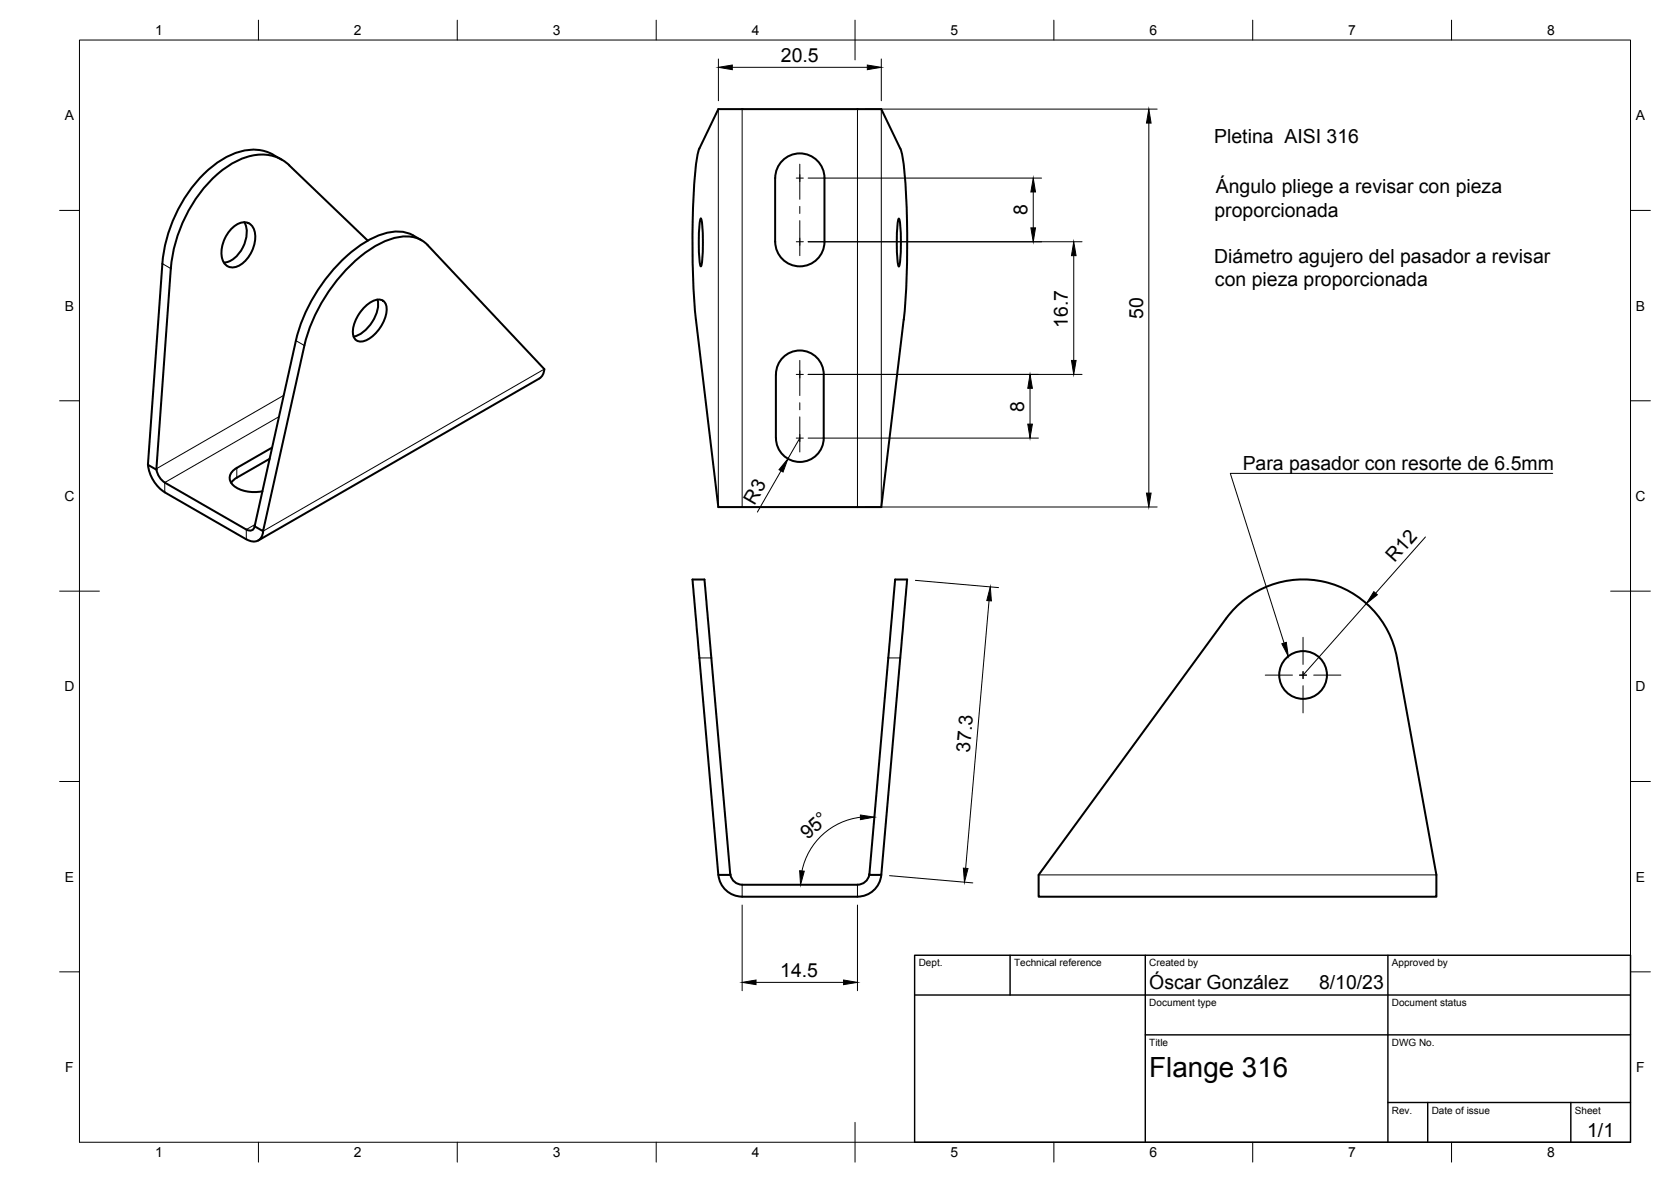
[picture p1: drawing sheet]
<svg xmlns="http://www.w3.org/2000/svg" width="420mm" height="297mm" viewBox="0 0 420 297" stroke-linecap="round" stroke-linejoin="round" font-family="sans-serif">
<!-- layer: Visible -->
<g fill="none" stroke="#000" stroke-width=".51">
<path d="M175.8 37.3a66.6 66.6 0 0 0-1.6 16.1 209.8 209.8 0 0 0 .8 26.9l5.6 47.1h41l5.7-47.1a206.7 206.7 0 0 0-.4-41l-.5-2-4.8-9.9h-41l-4.7 9.9M58.3 57.4a3.6 3.6 0 0 1 4.8-.9 5.9 5.9 0 0 1 .2 6.6 5.9 5.9 0 0 1-5.3 4.1 3.2 3.2 0 0 1-2.3-3.4 9 9 0 0 1 2.6-6.4zM61.4 55.8a7.7 7.7 0 0 1-1.9 8.6 4.9 4.9 0 0 1-3.2 1.6M70.8 40.1a11.9 11.9 0 0 0-13-1 32 32 0 0 0-14.9 17.9l-1.4 4.6-.7 4.7M176.2 54.9a35.5 35.5 0 0 1 .3 11l-.3 1a35.5 35.5 0 0 1-.3-10.9zM226 54.9a35.5 35.5 0 0 1 .3 11l-.3 1a35.5 35.5 0 0 1-.3-10.9zM40.8 66.3l-3.6 50.5 2.1 1.2M91.7 77.2a4.8 4.8 0 0 1 4.1-1.9 2.62 2.62 0 0 1 1.3 3.4 9.6 9.6 0 0 1-5.7 7 2.09 2.09 0 0 1-2.7-2.5 9.7 9.7 0 0 1 3-6zM92.5 60.5l-19.7-19a10.6 10.6 0 0 0-11.6-1.8 29 29 0 0 0-14.6 14.8 36.1 36.1 0 0 0-3.7 13l-3.6 50.5M94.9 75.3a8.3 8.3 0 0 1-3 7.6l-1.8 1.3-1.2 .4M106 60.4a10.2 10.2 0 0 0-10.9-1.2 36.7 36.7 0 0 0-16 15 38.9 38.9 0 0 0-4.7 11.4M194.9 60.8v-16.1a6.2 6.2 0 0 1 6.2-6.1 6.2 6.2 0 0 1 6.2 6.1v16.1"/>
<path d="M194.9 60.7a6.2 6.2 0 0 0 6.2 6.2 6.2 6.2 0 0 0 6.2-6.2M74.4 85.6l-10.3 46.4M196.9 89.8a6 6 0 0 1 6.5-1.3 6 6 0 0 1 3.7 5.6v16a6 6 0 0 1-6 6 6 6 0 0 1-6-6v-16a6 6 0 0 1 1.8-4.3zM37.2 116.8a9.5 9.5 0 0 0 4.2 6.9l20.5 11.8M39.4 118l.5 1.6 .7 1 .8 .7 20.5 11.8a1.29 1.29 0 0 0 1.5 .1 1.29 1.29 0 0 0 .7-1.2M59.6 117.6a2.62 2.62 0 0 0-1.8 2.3 2.62 2.62 0 0 0 1.5 2.5 9.5 9.5 0 0 0 6.7 1.1M67.8 115.3l-8.3 4.7M68.4 112.5l-8.9 5.1M59.6 120l-1.5 1.3M64 132.3l2.1 1.2 10.4-46.7a41.6 41.6 0 0 1 18.4-25.3 12.6 12.6 0 0 1 10-1.6l1.8 1 .8 .7 29.4 31.2-.4 1.4-.9 .9-70.7 40.7M66.2 133.5a2.53 2.53 0 0 1-1.5 2.4 2.53 2.53 0 0 1-2.8-.4M310.4 152.9a24 24 0 0 1 40.9 12.4l9.9 54.6v5.4h-100v-5.4l47.1-64.5z"/>
<path d="M183.6 219.6l-6.5-73.9-3-.1 6.5 74.3h3M183.6 219.6a3 3 0 0 0 3 2.7h29a2.99 2.99 0 0 0 3-2.7M218.6 219.6l6.5-73.9 3-.1-6.5 74.3h-3M221.6 219.8a6 6 0 0 1-6 5.5h-29a6 6 0 0 1-6-5.5"/>
<circle cx="327.6" cy="169.6" r="6"/>
</g>
<!-- layer: Visible Narrow -->
<g fill="none" stroke="#000" stroke-width=".25">
<path d="M180.6 27.4v100M186.6 27.4v100M215.6 27.4v100M221.6 27.4v100M40.8 66.3l2.1 1.2M71.3 99.4l-32 18.4M74.4 85.6l2.1 1.2M136.9 92.8l-70.8 40.7M59.5 117.6v2.4M70.1 104.7l-28.7 16.6v2.4M64.1 131.8l-2.2 1.3v2.4M175.9 165.3h3"/>
<path d="M223.4 165.3h3M261.2 219.9h100M186.6 222.3v3M215.6 222.3v3"/>
</g>
<!-- layer: BORDER -->
<g fill="none" stroke="#000" stroke-width=".25">
<path d="M20 10.1h390v276.9h-390zM65 5.1v5M115 5.1v5M165 5.1v5M215 5.1v10M265 5.1v5M315 5.1v5M365 5.1v5M15 52.9h5M410 52.9h5M15 100.7h5M410 100.7h5"/>
<path d="M15 148.6h10M405 148.6h10M15 196.4h5M410 196.4h5M15 244.2h5M410 244.2h5M65 287v5M115 287v5M165 287v5M215 282.1v9.9M265 287v5M315 287v5"/>
<path d="M365 287v5"/>
</g>
<!-- layer: TITLEBLOCK -->
<path d="M230 240.1h180v46.9h-180zM230 250h180M254 240.1v9.9M288 240.1v46.9M349 240.1v46.9M288 260.1h122M349 277.1h61M359 277.1v9.9M395 277.1v9.9" fill="none" stroke="#000" stroke-width=".36"/>
<!-- layer: Smart Centers -->
<g fill="none" stroke="#000" stroke-width=".25">
<path d="M200.2 44.8h1.8M201.1 41.3v8.8M201.1 51.9v1.7M201.1 55.4v8.8M200.2 60.8h1.8M200.2 94.1h1.8M201.1 90.6v8.8M200.2 110.1h1.8M201.1 101.2v1.8M201.1 104.8v8.8M318.1 169.7h6.9M326.7 169.7h1.8"/>
<path d="M327.6 160.2v6.8M327.6 168.8v1.7M327.6 172.3v6.9M330.3 169.7h6.8"/>
</g>
<!-- layer: FD_Dimensions -->
<g fill="none" stroke="#000" stroke-width=".25">
<path d="M180.6 14.8v10.5M184.1 16.9h34M221.6 14.8v10.5M217.7 27.4h73.3M288.9 30.9v93M203.2 44.8h58.7M259.8 48.2v9.1M203.2 60.8h68.9M270 64.2v26.4M203.2 94.1h68.9M259 97.6v9M196.4 118.3l-6 10.4"/>
<path d="M201.1 110.1l-3 5.2M203.2 110.1h57.9M217.7 127.4h73.3M358.4 134.9l-12.5 14.2M230.2 145.8l20.9 1.9M248.7 151l-5.9 67.2M343.6 151.7l-16 18M216.4 205.4a17.1 17.1 0 0 0-14.7 13.5M186.6 227.4v21.6M215.6 227.4v21.6M223.7 220.1l20.9 1.8M190.1 246.9h22"/>
</g>
<g fill="#000" stroke="#000" stroke-width=".25">
<path d="M180.6 16.9l3.5-.6v1.2zM218.1 16.3l3.5 .6-3.5 .6zM288.9 27.4l.5 3.5h-1.1zM259.8 44.8l.6 3.4h-1.2zM259.2 57.3h1.2l-.6 3.5zM270 60.8l.6 3.4h-1.2zM259 94.1l.6 3.5h-1.2zM269.4 90.6h1.2l-.6 3.5zM198.1 115.3l-1.2 3.3-1-.6zM258.4 106.6h1.2l-.6 3.5zM288.3 123.9h1.1l-.5 3.5zM249 147.5l.3 3.5-1.2-.1z"/>
<path d="M345.4 148.7l.9 .8-2.7 2.2zM201.1 218.8l1.1 .1-.9 3.4zM216.3 204.8l3.5 .5-3.5 .7zM242.2 218.2l1.2 .1-.9 3.4zM186.6 246.9l3.5-.6v1.1zM212.1 246.3l3.5 .6-3.5 .5z"/>
</g>
<!-- layer: Leaders -->
<path d="M322.3 161.8l1.1-.4 .5 3.5z" fill="#000" stroke="#000" stroke-width=".25"/>
<path d="M390.4 119h-81l13.5 42.6" fill="none" stroke="#000" stroke-width=".25"/>
<text font-size="7" x="289" y="270.6">Flange 316</text>
<g font-size="4.9">
<text x="196.4" y="15.5">20.5</text>
<text x="305.3" y="36">Pletina AISI 316</text>
<text x="305.7" y="48.6">Ángulo pliege a revisar con pieza</text>
<text x="258.3" y="54.1" transform="rotate(-90 258.3 54.1)">8</text>
<text x="305.4" y="54.4">proporcionada</text>
<text x="305.3" y="66.1">Diámetro agujero del pasador a revisar</text>
<text x="305.5" y="71.9">con pieza proporcionada</text>
<text x="268.5" y="82.3" transform="rotate(-90 268.5 82.3)">16.7</text>
<text x="287.4" y="80.1" transform="rotate(-90 287.4 80.1)">50</text>
<text x="257.5" y="103.4" transform="rotate(-90 257.5 103.4)">8</text>
<text x="312.5" y="118">Para pasador con resorte de 6.5mm</text>
<text x="189.7" y="127.1" transform="rotate(-60 189.7 127.1)">R3</text>
<text x="350.7" y="141.6" transform="rotate(-48 350.7 141.6)">R12</text>
<text x="243.9" y="189.2" transform="rotate(-85 243.9 189.2)">37.3</text>
<text x="203.2" y="211.1" transform="rotate(-42 203.2 211.1)">95°</text>
<text x="196.2" y="245.4">14.5</text>
<text x="289" y="248.5">Óscar González</text>
<text x="331.7" y="248.5">8/10/23</text>
<text x="399.1" y="285.7">1/1</text>
</g>
<g font-size="3.5">
<text x="39" y="8.8">1</text>
<text x="89" y="8.8">2</text>
<text x="139" y="8.8">3</text>
<text x="189" y="8.8">4</text>
<text x="239" y="8.8">5</text>
<text x="289" y="8.8">6</text>
<text x="339" y="8.8">7</text>
<text x="389" y="8.8">8</text>
<text x="16.3" y="30.2">A</text>
<text x="411.3" y="30.2">A</text>
<text x="16.3" y="78">B</text>
<text x="411.3" y="78">B</text>
<text x="16.2" y="125.9">C</text>
<text x="411.2" y="125.9">C</text>
<text x="16.2" y="173.7">D</text>
<text x="411.2" y="173.7">D</text>
<text x="16.3" y="221.6">E</text>
<text x="411.3" y="221.6">E</text>
<text x="16.4" y="269.4">F</text>
<text x="411.4" y="269.4">F</text>
<text x="39" y="290.8">1</text>
<text x="89" y="290.8">2</text>
<text x="139" y="290.8">3</text>
<text x="189" y="290.8">4</text>
<text x="239" y="290.8">5</text>
<text x="289" y="290.8">6</text>
<text x="339" y="290.8">7</text>
<text x="389" y="290.8">8</text>
</g>
<g font-size="2.5">
<text x="231" y="242.9">Dept.</text>
<text x="255" y="242.9">Technical reference</text>
<text x="289" y="242.9">Created by</text>
<text x="350" y="242.9">Approved by</text>
<text x="289" y="252.8">Document type</text>
<text x="350" y="252.8">Document status</text>
<text x="289" y="262.9">Title</text>
<text x="350" y="262.9">DWG No.</text>
<text x="350" y="279.9">Rev.</text>
<text x="360" y="279.9">Date of issue</text>
<text x="396" y="279.9">Sheet</text>
</g>
</svg>
